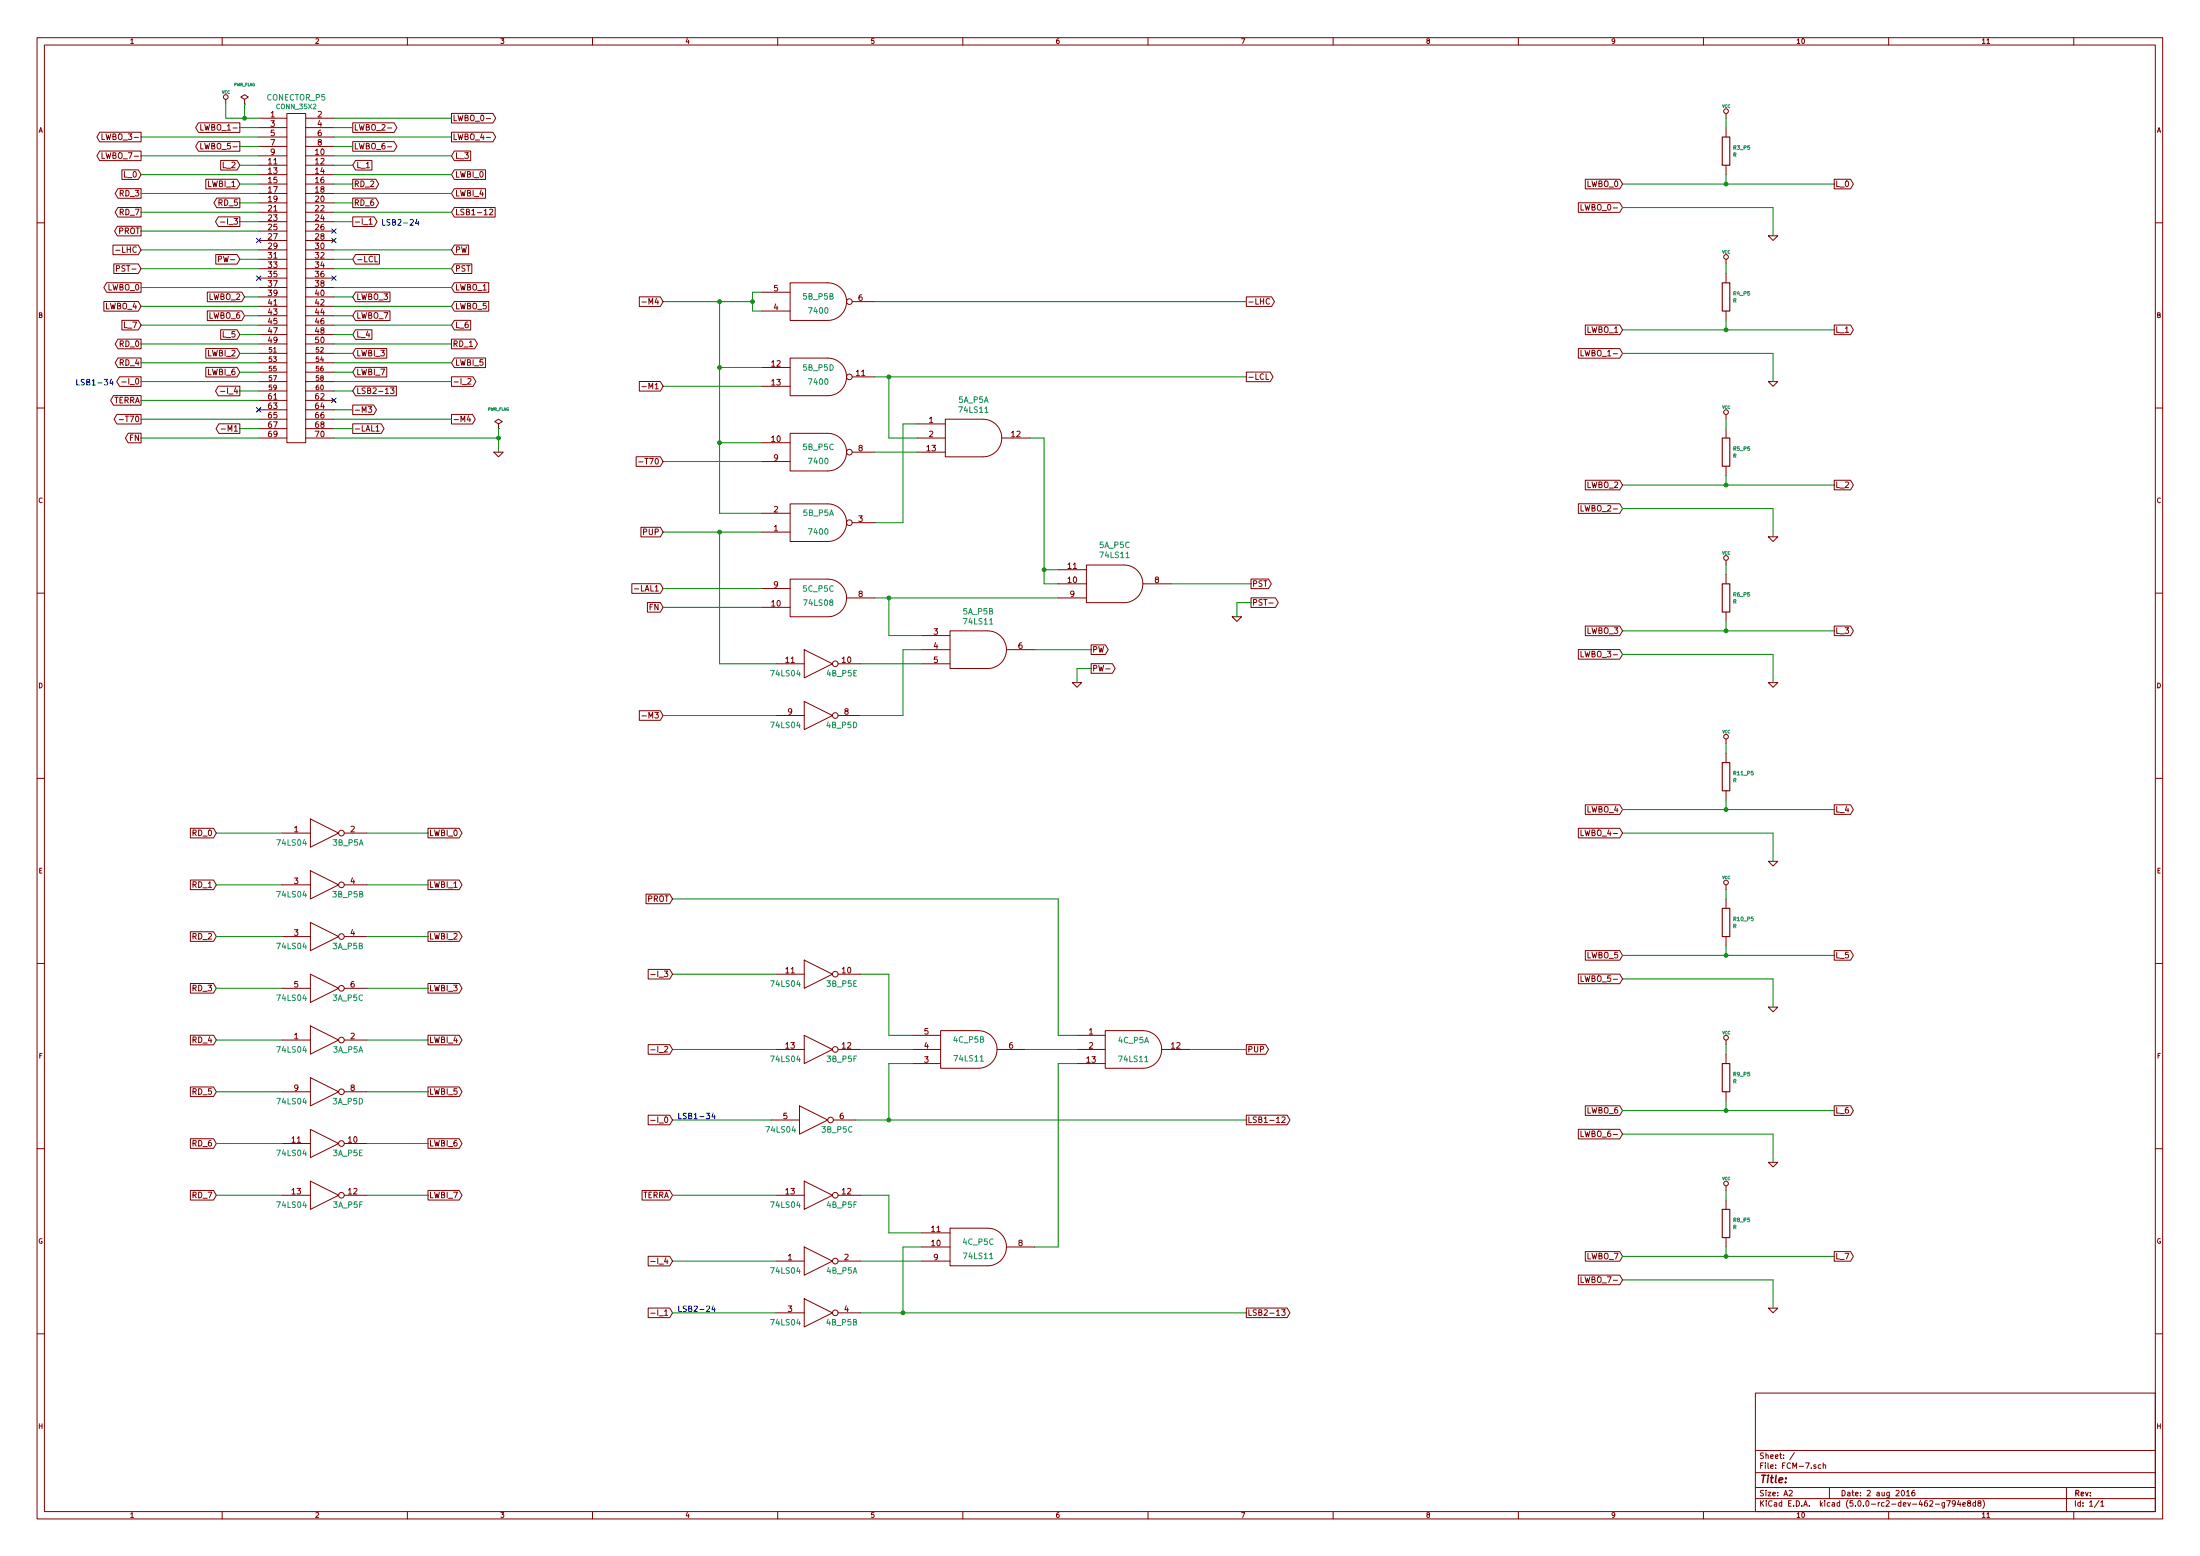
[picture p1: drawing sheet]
EESchema Schematic File Version 2
LIBS:power
LIBS:device
LIBS:transistors
LIBS:conn
LIBS:linear
LIBS:regul
LIBS:74xx
LIBS:cmos4000
LIBS:adc-dac
LIBS:memory
LIBS:xilinx
LIBS:microcontrollers
LIBS:dsp
LIBS:microchip
LIBS:analog_switches
LIBS:motorola
LIBS:texas
LIBS:intel
LIBS:audio
LIBS:interface
LIBS:digital-audio
LIBS:philips
LIBS:display
LIBS:cypress
LIBS:siliconi
LIBS:opto
LIBS:atmel
LIBS:contrib
LIBS:valves
LIBS:conn_35x2
EELAYER 25 0
EELAYER END
$Descr A2 23386 16535
encoding utf-8
Sheet 1 1
Title ""
Date "2 aug 2016"
Rev ""
Comp ""
Comment1 ""
Comment2 ""
Comment3 ""
Comment4 ""
$EndDescr
Text GLabel 7050 6250 0    60   Input ~ 0
-LAL1
Wire Wire Line
	9300 6350 11250 6350
$Comp
L 7400 5B_P5
U 1 1
P 8700 5550
F 0 "5B_P5" H 8700 5450 60  0000 C CNN
F 1 "7400" H 8700 5650 60  0000 C CNN
F 2 "" H 8700 5550 60  0000 C CNN
F 3 "" H 8700 5550 60  0000 C CNN
	1    8700 5550
	1    0    0    1   
$EndComp
Wire Wire Line
	7650 5450 8100 5450
Wire Wire Line
	7050 5650 8100 5650
Text GLabel 7050 5650 0    60   Input ~ 0
PUP
$Comp
L 7400 5B_P5
U 3 1
P 8700 4800
F 0 "5B_P5" H 8700 4750 60  0000 C CNN
F 1 "7400" H 8700 4900 60  0000 C CNN
F 2 "" H 8700 4800 60  0000 C CNN
F 3 "" H 8700 4800 60  0000 C CNN
	3    8700 4800
	1    0    0    1   
$EndComp
Wire Wire Line
	7650 4700 8100 4700
Wire Wire Line
	7050 4900 8100 4900
Text GLabel 7050 4900 0    60   Input ~ 0
-T70
$Comp
L 7400 5B_P5
U 4 1
P 8700 4000
F 0 "5B_P5" H 8700 4100 60  0000 C CNN
F 1 "7400" H 8700 3950 60  0000 C CNN
F 2 "" H 8700 4000 60  0000 C CNN
F 3 "" H 8700 4000 60  0000 C CNN
	4    8700 4000
	1    0    0    -1  
$EndComp
Wire Wire Line
	7650 3900 8100 3900
Wire Wire Line
	7050 4100 8100 4100
Text GLabel 7050 4100 0    60   Input ~ 0
-M1
Wire Wire Line
	9300 4000 13250 4000
$Comp
L 7400 5B_P5
U 2 1
P 8700 3200
F 0 "5B_P5" H 8700 3150 60  0000 C CNN
F 1 "7400" H 8700 3300 60  0000 C CNN
F 2 "" H 8700 3200 60  0000 C CNN
F 3 "" H 8700 3200 60  0000 C CNN
	2    8700 3200
	1    0    0    1   
$EndComp
Wire Wire Line
	8100 3100 8000 3100
Wire Wire Line
	8000 3100 8000 3300
Wire Wire Line
	8000 3300 8100 3300
Wire Wire Line
	7050 3200 8000 3200
Connection ~ 8000 3200
Text GLabel 13250 3200 2    60   Output ~ 0
-LHC
Text GLabel 7050 3200 0    60   Input ~ 0
-M4
Wire Wire Line
	13250 3200 9300 3200
Wire Wire Line
	7650 3200 7650 5450
Connection ~ 7650 3200
Connection ~ 7650 3900
Connection ~ 7650 4700
Wire Wire Line
	7050 6250 8100 6250
Text GLabel 7050 6450 0    60   Input ~ 0
FN
Wire Wire Line
	7050 6450 8100 6450
$Comp
L 74LS04 4B_P5
U 5 1
P 8700 7050
F 0 "4B_P5" H 8950 6950 60  0000 C CNN
F 1 "74LS04" H 8350 6950 60  0000 C CNN
F 2 "" H 8700 7050 60  0000 C CNN
F 3 "" H 8700 7050 60  0000 C CNN
	5    8700 7050
	1    0    0    -1  
$EndComp
Wire Wire Line
	8250 7050 7650 7050
Wire Wire Line
	7650 7050 7650 5650
Connection ~ 7650 5650
$Comp
L 74LS04 4B_P5
U 4 1
P 8700 7600
F 0 "4B_P5" H 8950 7500 60  0000 C CNN
F 1 "74LS04" H 8350 7500 60  0000 C CNN
F 2 "" H 8700 7600 60  0000 C CNN
F 3 "" H 8700 7600 60  0000 C CNN
	4    8700 7600
	1    0    0    -1  
$EndComp
Text GLabel 7050 7600 0    60   Input ~ 0
-M3
Wire Wire Line
	7050 7600 8250 7600
$Comp
L 74LS08 5C_P5
U 3 1
P 8700 6350
F 0 "5C_P5" H 8700 6450 60  0000 C CNN
F 1 "74LS08" H 8700 6300 60  0000 C CNN
F 2 "" H 8700 6350 60  0000 C CNN
F 3 "" H 8700 6350 60  0000 C CNN
	3    8700 6350
	1    0    0    -1  
$EndComp
$Comp
L 74LS11 5A_P5
U 1 1
P 10350 4650
F 0 "5A_P5" H 10350 5058 60  0000 C CNN
F 1 "74LS11" H 10350 4952 60  0000 C CNN
F 2 "" H 10350 4650 60  0000 C CNN
F 3 "" H 10350 4650 60  0000 C CNN
	1    10350 4650
	1    0    0    -1  
$EndComp
Text GLabel 13250 4000 2    60   Output ~ 0
-LCL
Wire Wire Line
	9300 5550 9600 5550
Wire Wire Line
	9450 4650 9450 4000
Connection ~ 9450 4000
$Comp
L 74LS11 5A_P5
U 3 1
P 11850 6200
F 0 "5A_P5" H 11850 5792 60  0000 C CNN
F 1 "74LS11" H 11850 5898 60  0000 C CNN
F 2 "" H 11850 6200 60  0000 C CNN
F 3 "" H 11850 6200 60  0000 C CNN
	3    11850 6200
	1    0    0    1   
$EndComp
Wire Wire Line
	11100 6200 11250 6200
Wire Wire Line
	11100 4650 11100 6200
Wire Wire Line
	11100 6050 11250 6050
Connection ~ 11100 6050
Wire Wire Line
	10950 4650 11100 4650
Wire Wire Line
	9750 4800 9300 4800
Wire Wire Line
	9750 4650 9450 4650
Wire Wire Line
	9600 5550 9600 4500
Wire Wire Line
	9600 4500 9750 4500
Text GLabel 13300 6200 2    60   Output ~ 0
PST
Wire Wire Line
	13300 6200 12450 6200
$Comp
L 74LS11 5A_P5
U 2 1
P 10400 6900
F 0 "5A_P5" H 10400 7308 60  0000 C CNN
F 1 "74LS11" H 10400 7202 60  0000 C CNN
F 2 "" H 10400 6900 60  0000 C CNN
F 3 "" H 10400 6900 60  0000 C CNN
	2    10400 6900
	1    0    0    -1  
$EndComp
Wire Wire Line
	9150 7050 9800 7050
Wire Wire Line
	9450 6350 9450 6750
Wire Wire Line
	9450 6750 9800 6750
Connection ~ 9450 6350
Wire Wire Line
	9800 6900 9600 6900
Wire Wire Line
	9600 6900 9600 7600
Wire Wire Line
	9600 7600 9150 7600
$Comp
L CONN_35X2 CONECTOR_P5
U 1 1
P 3150 2950
F 0 "CONECTOR_P5" H 3150 4872 60  0000 C CNN
F 1 "CONN_35X2" H 3150 4774 50  0000 C CNN
F 2 "" H 3150 3200 60  0000 C CNN
F 3 "" H 3150 3200 60  0000 C CNN
	1    3150 2950
	1    0    0    -1  
$EndComp
Text GLabel 4800 4450 2    60   Output ~ 0
-M4
Wire Wire Line
	4800 4450 3550 4450
Text GLabel 3750 4550 2    60   Output ~ 0
-LAL1
Wire Wire Line
	3750 4550 3550 4550
Text GLabel 2550 4550 0    60   Output ~ 0
-M1
Wire Wire Line
	2550 4550 2750 4550
Text GLabel 1500 4450 0    60   Output ~ 0
-T70
Wire Wire Line
	1500 4450 2750 4450
Text GLabel 1500 4650 0    60   Output ~ 0
FN
Wire Wire Line
	1500 4650 2750 4650
Text GLabel 3750 4350 2    60   Output ~ 0
-M3
Wire Wire Line
	3550 4350 3750 4350
Text GLabel 1500 3650 0    60   Output ~ 0
RD_0
Wire Wire Line
	1500 3650 2750 3650
Text GLabel 2550 4150 0    60   Output ~ 0
-I_4
Text GLabel 2550 3950 0    60   Input ~ 0
LWBI_6
Text GLabel 2550 3750 0    60   Input ~ 0
LWBI_2
Text GLabel 1500 4250 0    60   Output ~ 0
TERRA
Wire Wire Line
	1500 4250 2750 4250
Wire Wire Line
	2750 4150 2550 4150
Wire Wire Line
	2750 3950 2550 3950
Wire Wire Line
	2550 3750 2750 3750
Text GLabel 1500 4050 0    60   Output ~ 0
-I_0
Wire Wire Line
	1500 4050 2750 4050
Text GLabel 1500 3850 0    60   Output ~ 0
RD_4
Wire Wire Line
	1500 3850 2750 3850
Text GLabel 2550 3550 0    60   Input ~ 0
L_5
Wire Wire Line
	2550 3550 2750 3550
Text GLabel 1500 3450 0    60   Input ~ 0
L_7
Wire Wire Line
	1500 3450 2750 3450
Text GLabel 1500 3050 0    60   Output ~ 0
LWBO_0
Wire Wire Line
	1500 3050 2750 3050
Text GLabel 1500 2850 0    60   Input ~ 0
PST-
Wire Wire Line
	1500 2850 2750 2850
Text GLabel 2550 2750 0    60   Input ~ 0
PW-
Wire Wire Line
	2550 2750 2750 2750
Text GLabel 1500 2650 0    60   Input ~ 0
-LHC
Wire Wire Line
	1500 2650 2750 2650
Text GLabel 1500 2450 0    60   Output ~ 0
PROT
Wire Wire Line
	1500 2450 2750 2450
Text GLabel 2550 2350 0    60   Output ~ 0
-I_3
Wire Wire Line
	2550 2350 2750 2350
Text GLabel 1500 2250 0    60   Output ~ 0
RD_7
Wire Wire Line
	1500 2250 2750 2250
Text GLabel 2550 2150 0    60   Output ~ 0
RD_5
Wire Wire Line
	2550 2150 2750 2150
Text GLabel 1500 2050 0    60   Output ~ 0
RD_3
Wire Wire Line
	1500 2050 2750 2050
Text GLabel 2550 1950 0    60   Input ~ 0
LWBI_1
Wire Wire Line
	2550 1950 2750 1950
Text GLabel 1500 1850 0    60   Input ~ 0
L_0
Wire Wire Line
	1500 1850 2750 1850
Text GLabel 2550 1750 0    60   Input ~ 0
L_2
Wire Wire Line
	2550 1750 2750 1750
Text GLabel 1500 1650 0    60   Output ~ 0
LWBO_7-
Wire Wire Line
	1500 1650 2750 1650
Text GLabel 2550 1550 0    60   Output ~ 0
LWBO_5-
Wire Wire Line
	2550 1550 2750 1550
Text GLabel 1500 1450 0    60   Output ~ 0
LWBO_3-
Wire Wire Line
	1500 1450 2750 1450
Text GLabel 2550 1350 0    60   Output ~ 0
LWBO_1-
Wire Wire Line
	2550 1350 2750 1350
Text GLabel 3750 4150 2    60   Input ~ 0
LSB2-13
Wire Wire Line
	3750 4150 3550 4150
Text GLabel 4800 4050 2    60   Output ~ 0
-I_2
Wire Wire Line
	4800 4050 3550 4050
Text GLabel 3750 3950 2    60   Input ~ 0
LWBI_7
Wire Wire Line
	3750 3950 3550 3950
Text GLabel 4800 3850 2    60   Input ~ 0
LWBI_5
Wire Wire Line
	4800 3850 3550 3850
Text GLabel 3750 3750 2    60   Input ~ 0
LWBI_3
Wire Wire Line
	3750 3750 3550 3750
Text GLabel 4800 3650 2    60   Output ~ 0
RD_1
Wire Wire Line
	4800 3650 3550 3650
Text GLabel 3750 3550 2    60   Input ~ 0
L_4
Wire Wire Line
	3750 3550 3550 3550
Text GLabel 4800 3450 2    60   Input ~ 0
L_6
Wire Wire Line
	4800 3450 3550 3450
Text GLabel 4800 2850 2    60   Input ~ 0
PST
Wire Wire Line
	4800 2850 3550 2850
Text GLabel 3750 2750 2    60   Input ~ 0
-LCL
Wire Wire Line
	3750 2750 3550 2750
Text GLabel 4800 2650 2    60   Input ~ 0
PW
Wire Wire Line
	4800 2650 3550 2650
Text GLabel 3750 2350 2    60   Output ~ 0
-I_1
Wire Wire Line
	3750 2350 3550 2350
Text GLabel 4800 2250 2    60   Input ~ 0
LSB1-12
Wire Wire Line
	4800 2250 3550 2250
Text GLabel 3750 2150 2    60   Output ~ 0
RD_6
Wire Wire Line
	3750 2150 3550 2150
Text GLabel 4800 2050 2    60   Input ~ 0
LWBI_4
Wire Wire Line
	4800 2050 3550 2050
Text GLabel 3750 1950 2    60   Output ~ 0
RD_2
Wire Wire Line
	3750 1950 3550 1950
Text GLabel 4800 1850 2    60   Input ~ 0
LWBI_0
Wire Wire Line
	4800 1850 3550 1850
Text GLabel 3750 1750 2    60   Input ~ 0
L_1
Wire Wire Line
	3750 1750 3550 1750
Text GLabel 4800 1650 2    60   Input ~ 0
L_3
Wire Wire Line
	4800 1650 3550 1650
Text GLabel 3750 1550 2    60   Output ~ 0
LWBO_6-
Wire Wire Line
	3750 1550 3550 1550
Text GLabel 4800 1450 2    60   Output ~ 0
LWBO_4-
Wire Wire Line
	4800 1450 3550 1450
Text GLabel 3750 1350 2    60   Output ~ 0
LWBO_2-
Wire Wire Line
	3750 1350 3550 1350
Text GLabel 4800 1250 2    60   Output ~ 0
LWBO_0-
Wire Wire Line
	4800 1250 3550 1250
Text Notes 800  4100 0    60   ~ 0
LSB1-34
Text Notes 4050 2400 0    60   ~ 0
LSB2-24
NoConn ~ 3550 2550
NoConn ~ 2750 2550
NoConn ~ 2750 2950
NoConn ~ 3550 2950
NoConn ~ 3550 2450
NoConn ~ 3550 4250
NoConn ~ 2750 4350
Text GLabel 13300 6400 2    60   Output ~ 0
PST-
$Comp
L GND #PWR01
U 1 1
P 13150 6550
F 0 "#PWR01" H 13150 6550 30  0001 C CNN
F 1 "GND" H 13150 6480 30  0001 C CNN
F 2 "" H 13150 6550 60  0001 C CNN
F 3 "" H 13150 6550 60  0001 C CNN
	1    13150 6550
	1    0    0    -1  
$EndComp
Wire Wire Line
	13300 6400 13150 6400
Wire Wire Line
	13150 6400 13150 6550
Text GLabel 11600 6900 2    60   Output ~ 0
PW
Wire Wire Line
	11600 6900 11000 6900
Text GLabel 11600 7100 2    60   Output ~ 0
PW-
$Comp
L GND #PWR02
U 1 1
P 11450 7250
F 0 "#PWR02" H 11450 7250 30  0001 C CNN
F 1 "GND" H 11450 7180 30  0001 C CNN
F 2 "" H 11450 7250 60  0001 C CNN
F 3 "" H 11450 7250 60  0001 C CNN
	1    11450 7250
	1    0    0    -1  
$EndComp
Wire Wire Line
	11600 7100 11450 7100
Wire Wire Line
	11450 7100 11450 7250
$Comp
L 74LS04 3B_P5
U 1 1
P 3450 8850
F 0 "3B_P5" H 3700 8750 60  0000 C CNN
F 1 "74LS04" H 3100 8750 60  0000 C CNN
F 2 "" H 3450 8850 60  0000 C CNN
F 3 "" H 3450 8850 60  0000 C CNN
	1    3450 8850
	1    0    0    -1  
$EndComp
Text GLabel 2300 8850 0    60   Input ~ 0
RD_0
Wire Wire Line
	2300 8850 3000 8850
Text GLabel 4550 8850 2    60   Output ~ 0
LWBI_0
Wire Wire Line
	3900 8850 4550 8850
$Comp
L 74LS04 3B_P5
U 2 1
P 3450 9400
F 0 "3B_P5" H 3700 9300 60  0000 C CNN
F 1 "74LS04" H 3100 9300 60  0000 C CNN
F 2 "" H 3450 9400 60  0000 C CNN
F 3 "" H 3450 9400 60  0000 C CNN
	2    3450 9400
	1    0    0    -1  
$EndComp
Text GLabel 2300 9400 0    60   Input ~ 0
RD_1
Wire Wire Line
	2300 9400 3000 9400
Text GLabel 4550 9400 2    60   Output ~ 0
LWBI_1
Wire Wire Line
	3900 9400 4550 9400
$Comp
L 74LS04 3A_P5
U 2 1
P 3450 9950
F 0 "3A_P5" H 3700 9850 60  0000 C CNN
F 1 "74LS04" H 3100 9850 60  0000 C CNN
F 2 "" H 3450 9950 60  0000 C CNN
F 3 "" H 3450 9950 60  0000 C CNN
	2    3450 9950
	1    0    0    -1  
$EndComp
Text GLabel 2300 9950 0    60   Input ~ 0
RD_2
Wire Wire Line
	2300 9950 3000 9950
Text GLabel 4550 9950 2    60   Output ~ 0
LWBI_2
Wire Wire Line
	3900 9950 4550 9950
$Comp
L 74LS04 3A_P5
U 3 1
P 3450 10500
F 0 "3A_P5" H 3700 10400 60  0000 C CNN
F 1 "74LS04" H 3100 10400 60  0000 C CNN
F 2 "" H 3450 10500 60  0000 C CNN
F 3 "" H 3450 10500 60  0000 C CNN
	3    3450 10500
	1    0    0    -1  
$EndComp
Text GLabel 2300 10500 0    60   Input ~ 0
RD_3
Wire Wire Line
	2300 10500 3000 10500
Text GLabel 4550 10500 2    60   Output ~ 0
LWBI_3
Wire Wire Line
	3900 10500 4550 10500
$Comp
L 74LS04 3A_P5
U 1 1
P 3450 11050
F 0 "3A_P5" H 3700 10950 60  0000 C CNN
F 1 "74LS04" H 3100 10950 60  0000 C CNN
F 2 "" H 3450 11050 60  0000 C CNN
F 3 "" H 3450 11050 60  0000 C CNN
	1    3450 11050
	1    0    0    -1  
$EndComp
Text GLabel 2300 11050 0    60   Input ~ 0
RD_4
Wire Wire Line
	2300 11050 3000 11050
Text GLabel 4550 11050 2    60   Output ~ 0
LWBI_4
Wire Wire Line
	3900 11050 4550 11050
$Comp
L 74LS04 3A_P5
U 4 1
P 3450 11600
F 0 "3A_P5" H 3700 11500 60  0000 C CNN
F 1 "74LS04" H 3100 11500 60  0000 C CNN
F 2 "" H 3450 11600 60  0000 C CNN
F 3 "" H 3450 11600 60  0000 C CNN
	4    3450 11600
	1    0    0    -1  
$EndComp
Text GLabel 2300 11600 0    60   Input ~ 0
RD_5
Wire Wire Line
	2300 11600 3000 11600
Text GLabel 4550 11600 2    60   Output ~ 0
LWBI_5
Wire Wire Line
	3900 11600 4550 11600
$Comp
L 74LS04 3A_P5
U 5 1
P 3450 12150
F 0 "3A_P5" H 3700 12050 60  0000 C CNN
F 1 "74LS04" H 3100 12050 60  0000 C CNN
F 2 "" H 3450 12150 60  0000 C CNN
F 3 "" H 3450 12150 60  0000 C CNN
	5    3450 12150
	1    0    0    -1  
$EndComp
Text GLabel 2300 12150 0    60   Input ~ 0
RD_6
Wire Wire Line
	2300 12150 3000 12150
Text GLabel 4550 12150 2    60   Output ~ 0
LWBI_6
Wire Wire Line
	3900 12150 4550 12150
$Comp
L 74LS04 3A_P5
U 6 1
P 3450 12700
F 0 "3A_P5" H 3700 12600 60  0000 C CNN
F 1 "74LS04" H 3100 12600 60  0000 C CNN
F 2 "" H 3450 12700 60  0000 C CNN
F 3 "" H 3450 12700 60  0000 C CNN
	6    3450 12700
	1    0    0    -1  
$EndComp
Text GLabel 2300 12700 0    60   Input ~ 0
RD_7
Wire Wire Line
	2300 12700 3000 12700
Text GLabel 4550 12700 2    60   Output ~ 0
LWBI_7
Wire Wire Line
	3900 12700 4550 12700
Text GLabel 17250 1950 0    60   Input ~ 0
LWBO_0
Wire Wire Line
	17250 1950 19500 1950
Text GLabel 19500 1950 2    60   Output ~ 0
L_0
Text GLabel 17250 2200 0    60   Input ~ 0
LWBO_0-
Wire Wire Line
	17250 2200 18850 2200
$Comp
L R R3_P5
U 1 1
P 18350 1600
F 0 "R3_P5" H 18421 1638 40  0000 L CNN
F 1 "R" H 18421 1562 40  0000 L CNN
F 2 "" V 18280 1600 30  0000 C CNN
F 3 "" H 18350 1600 30  0000 C CNN
	1    18350 1600
	1    0    0    -1  
$EndComp
$Comp
L VCC #PWR03
U 1 1
P 18350 1250
F 0 "#PWR03" H 18350 1350 30  0001 C CNN
F 1 "VCC" H 18353 1378 30  0000 C CNN
F 2 "" H 18350 1250 60  0001 C CNN
F 3 "" H 18350 1250 60  0001 C CNN
	1    18350 1250
	1    0    0    -1  
$EndComp
Wire Wire Line
	18350 1250 18350 1350
Wire Wire Line
	18350 1850 18350 1950
Connection ~ 18350 1950
$Comp
L GND #PWR04
U 1 1
P 18850 2500
F 0 "#PWR04" H 18850 2500 30  0001 C CNN
F 1 "GND" H 18850 2430 30  0001 C CNN
F 2 "" H 18850 2500 60  0001 C CNN
F 3 "" H 18850 2500 60  0001 C CNN
	1    18850 2500
	1    0    0    -1  
$EndComp
Wire Wire Line
	18850 2200 18850 2500
Text GLabel 17250 3500 0    60   Input ~ 0
LWBO_1
Wire Wire Line
	17250 3500 19500 3500
Text GLabel 19500 3500 2    60   Output ~ 0
L_1
Text GLabel 17250 3750 0    60   Input ~ 0
LWBO_1-
Wire Wire Line
	17250 3750 18850 3750
$Comp
L R R4_P5
U 1 1
P 18350 3150
F 0 "R4_P5" H 18421 3188 40  0000 L CNN
F 1 "R" H 18421 3112 40  0000 L CNN
F 2 "" V 18280 3150 30  0000 C CNN
F 3 "" H 18350 3150 30  0000 C CNN
	1    18350 3150
	1    0    0    -1  
$EndComp
$Comp
L VCC #PWR05
U 1 1
P 18350 2800
F 0 "#PWR05" H 18350 2900 30  0001 C CNN
F 1 "VCC" H 18353 2928 30  0000 C CNN
F 2 "" H 18350 2800 60  0001 C CNN
F 3 "" H 18350 2800 60  0001 C CNN
	1    18350 2800
	1    0    0    -1  
$EndComp
Wire Wire Line
	18350 2800 18350 2900
Wire Wire Line
	18350 3400 18350 3500
Connection ~ 18350 3500
$Comp
L GND #PWR06
U 1 1
P 18850 4050
F 0 "#PWR06" H 18850 4050 30  0001 C CNN
F 1 "GND" H 18850 3980 30  0001 C CNN
F 2 "" H 18850 4050 60  0001 C CNN
F 3 "" H 18850 4050 60  0001 C CNN
	1    18850 4050
	1    0    0    -1  
$EndComp
Wire Wire Line
	18850 3750 18850 4050
Text GLabel 17250 5150 0    60   Input ~ 0
LWBO_2
Wire Wire Line
	17250 5150 19500 5150
Text GLabel 19500 5150 2    60   Output ~ 0
L_2
Text GLabel 17250 5400 0    60   Input ~ 0
LWBO_2-
Wire Wire Line
	17250 5400 18850 5400
$Comp
L R R5_P5
U 1 1
P 18350 4800
F 0 "R5_P5" H 18421 4838 40  0000 L CNN
F 1 "R" H 18421 4762 40  0000 L CNN
F 2 "" V 18280 4800 30  0000 C CNN
F 3 "" H 18350 4800 30  0000 C CNN
	1    18350 4800
	1    0    0    -1  
$EndComp
$Comp
L VCC #PWR07
U 1 1
P 18350 4450
F 0 "#PWR07" H 18350 4550 30  0001 C CNN
F 1 "VCC" H 18353 4578 30  0000 C CNN
F 2 "" H 18350 4450 60  0001 C CNN
F 3 "" H 18350 4450 60  0001 C CNN
	1    18350 4450
	1    0    0    -1  
$EndComp
Wire Wire Line
	18350 4450 18350 4550
Wire Wire Line
	18350 5050 18350 5150
Connection ~ 18350 5150
$Comp
L GND #PWR08
U 1 1
P 18850 5700
F 0 "#PWR08" H 18850 5700 30  0001 C CNN
F 1 "GND" H 18850 5630 30  0001 C CNN
F 2 "" H 18850 5700 60  0001 C CNN
F 3 "" H 18850 5700 60  0001 C CNN
	1    18850 5700
	1    0    0    -1  
$EndComp
Wire Wire Line
	18850 5400 18850 5700
Text GLabel 17250 6700 0    60   Input ~ 0
LWBO_3
Wire Wire Line
	17250 6700 19500 6700
Text GLabel 19500 6700 2    60   Output ~ 0
L_3
Text GLabel 17250 6950 0    60   Input ~ 0
LWBO_3-
Wire Wire Line
	17250 6950 18850 6950
$Comp
L R R6_P5
U 1 1
P 18350 6350
F 0 "R6_P5" H 18421 6388 40  0000 L CNN
F 1 "R" H 18421 6312 40  0000 L CNN
F 2 "" V 18280 6350 30  0000 C CNN
F 3 "" H 18350 6350 30  0000 C CNN
	1    18350 6350
	1    0    0    -1  
$EndComp
$Comp
L VCC #PWR09
U 1 1
P 18350 6000
F 0 "#PWR09" H 18350 6100 30  0001 C CNN
F 1 "VCC" H 18353 6128 30  0000 C CNN
F 2 "" H 18350 6000 60  0001 C CNN
F 3 "" H 18350 6000 60  0001 C CNN
	1    18350 6000
	1    0    0    -1  
$EndComp
Wire Wire Line
	18350 6000 18350 6100
Wire Wire Line
	18350 6600 18350 6700
Connection ~ 18350 6700
$Comp
L GND #PWR010
U 1 1
P 18850 7250
F 0 "#PWR010" H 18850 7250 30  0001 C CNN
F 1 "GND" H 18850 7180 30  0001 C CNN
F 2 "" H 18850 7250 60  0001 C CNN
F 3 "" H 18850 7250 60  0001 C CNN
	1    18850 7250
	1    0    0    -1  
$EndComp
Wire Wire Line
	18850 6950 18850 7250
Text GLabel 17250 8600 0    60   Input ~ 0
LWBO_4
Wire Wire Line
	17250 8600 19500 8600
Text GLabel 19500 8600 2    60   Output ~ 0
L_4
Text GLabel 17250 8850 0    60   Input ~ 0
LWBO_4-
Wire Wire Line
	17250 8850 18850 8850
$Comp
L R R11_P5
U 1 1
P 18350 8250
F 0 "R11_P5" H 18421 8288 40  0000 L CNN
F 1 "R" H 18421 8212 40  0000 L CNN
F 2 "" V 18280 8250 30  0000 C CNN
F 3 "" H 18350 8250 30  0000 C CNN
	1    18350 8250
	1    0    0    -1  
$EndComp
$Comp
L VCC #PWR011
U 1 1
P 18350 7900
F 0 "#PWR011" H 18350 8000 30  0001 C CNN
F 1 "VCC" H 18353 8028 30  0000 C CNN
F 2 "" H 18350 7900 60  0001 C CNN
F 3 "" H 18350 7900 60  0001 C CNN
	1    18350 7900
	1    0    0    -1  
$EndComp
Wire Wire Line
	18350 7900 18350 8000
Wire Wire Line
	18350 8500 18350 8600
Connection ~ 18350 8600
$Comp
L GND #PWR012
U 1 1
P 18850 9150
F 0 "#PWR012" H 18850 9150 30  0001 C CNN
F 1 "GND" H 18850 9080 30  0001 C CNN
F 2 "" H 18850 9150 60  0001 C CNN
F 3 "" H 18850 9150 60  0001 C CNN
	1    18850 9150
	1    0    0    -1  
$EndComp
Wire Wire Line
	18850 8850 18850 9150
Text GLabel 17250 10150 0    60   Input ~ 0
LWBO_5
Wire Wire Line
	17250 10150 19500 10150
Text GLabel 19500 10150 2    60   Output ~ 0
L_5
Text GLabel 17250 10400 0    60   Input ~ 0
LWBO_5-
Wire Wire Line
	17250 10400 18850 10400
$Comp
L R R10_P5
U 1 1
P 18350 9800
F 0 "R10_P5" H 18421 9838 40  0000 L CNN
F 1 "R" H 18421 9762 40  0000 L CNN
F 2 "" V 18280 9800 30  0000 C CNN
F 3 "" H 18350 9800 30  0000 C CNN
	1    18350 9800
	1    0    0    -1  
$EndComp
$Comp
L VCC #PWR013
U 1 1
P 18350 9450
F 0 "#PWR013" H 18350 9550 30  0001 C CNN
F 1 "VCC" H 18353 9578 30  0000 C CNN
F 2 "" H 18350 9450 60  0001 C CNN
F 3 "" H 18350 9450 60  0001 C CNN
	1    18350 9450
	1    0    0    -1  
$EndComp
Wire Wire Line
	18350 9450 18350 9550
Wire Wire Line
	18350 10050 18350 10150
Connection ~ 18350 10150
$Comp
L GND #PWR014
U 1 1
P 18850 10700
F 0 "#PWR014" H 18850 10700 30  0001 C CNN
F 1 "GND" H 18850 10630 30  0001 C CNN
F 2 "" H 18850 10700 60  0001 C CNN
F 3 "" H 18850 10700 60  0001 C CNN
	1    18850 10700
	1    0    0    -1  
$EndComp
Wire Wire Line
	18850 10400 18850 10700
Text GLabel 17250 11800 0    60   Input ~ 0
LWBO_6
Wire Wire Line
	17250 11800 19500 11800
Text GLabel 19500 11800 2    60   Output ~ 0
L_6
Text GLabel 17250 12050 0    60   Input ~ 0
LWBO_6-
Wire Wire Line
	17250 12050 18850 12050
$Comp
L R R9_P5
U 1 1
P 18350 11450
F 0 "R9_P5" H 18421 11488 40  0000 L CNN
F 1 "R" H 18421 11412 40  0000 L CNN
F 2 "" V 18280 11450 30  0000 C CNN
F 3 "" H 18350 11450 30  0000 C CNN
	1    18350 11450
	1    0    0    -1  
$EndComp
$Comp
L VCC #PWR015
U 1 1
P 18350 11100
F 0 "#PWR015" H 18350 11200 30  0001 C CNN
F 1 "VCC" H 18353 11228 30  0000 C CNN
F 2 "" H 18350 11100 60  0001 C CNN
F 3 "" H 18350 11100 60  0001 C CNN
	1    18350 11100
	1    0    0    -1  
$EndComp
Wire Wire Line
	18350 11100 18350 11200
Wire Wire Line
	18350 11700 18350 11800
Connection ~ 18350 11800
$Comp
L GND #PWR016
U 1 1
P 18850 12350
F 0 "#PWR016" H 18850 12350 30  0001 C CNN
F 1 "GND" H 18850 12280 30  0001 C CNN
F 2 "" H 18850 12350 60  0001 C CNN
F 3 "" H 18850 12350 60  0001 C CNN
	1    18850 12350
	1    0    0    -1  
$EndComp
Wire Wire Line
	18850 12050 18850 12350
Text GLabel 17250 13350 0    60   Input ~ 0
LWBO_7
Wire Wire Line
	17250 13350 19500 13350
Text GLabel 19500 13350 2    60   Output ~ 0
L_7
Text GLabel 17250 13600 0    60   Input ~ 0
LWBO_7-
Wire Wire Line
	17250 13600 18850 13600
$Comp
L R R8_P5
U 1 1
P 18350 13000
F 0 "R8_P5" H 18421 13038 40  0000 L CNN
F 1 "R" H 18421 12962 40  0000 L CNN
F 2 "" V 18280 13000 30  0000 C CNN
F 3 "" H 18350 13000 30  0000 C CNN
	1    18350 13000
	1    0    0    -1  
$EndComp
$Comp
L VCC #PWR017
U 1 1
P 18350 12650
F 0 "#PWR017" H 18350 12750 30  0001 C CNN
F 1 "VCC" H 18353 12778 30  0000 C CNN
F 2 "" H 18350 12650 60  0001 C CNN
F 3 "" H 18350 12650 60  0001 C CNN
	1    18350 12650
	1    0    0    -1  
$EndComp
Wire Wire Line
	18350 12650 18350 12750
Wire Wire Line
	18350 13250 18350 13350
Connection ~ 18350 13350
$Comp
L GND #PWR018
U 1 1
P 18850 13900
F 0 "#PWR018" H 18850 13900 30  0001 C CNN
F 1 "GND" H 18850 13830 30  0001 C CNN
F 2 "" H 18850 13900 60  0001 C CNN
F 3 "" H 18850 13900 60  0001 C CNN
	1    18850 13900
	1    0    0    -1  
$EndComp
Wire Wire Line
	18850 13600 18850 13900
Text GLabel 7150 12700 0    60   Input ~ 0
TERRA
Wire Wire Line
	9150 12700 9450 12700
Wire Wire Line
	7150 11900 8200 11900
Text GLabel 7150 11900 0    60   Input ~ 0
-I_0
Wire Wire Line
	7150 11150 8250 11150
Text GLabel 7150 11150 0    60   Input ~ 0
-I_2
Wire Wire Line
	7150 10350 8250 10350
Text GLabel 7150 10350 0    60   Input ~ 0
-I_3
Wire Wire Line
	9150 10350 9450 10350
Wire Wire Line
	7150 9550 11250 9550
Text GLabel 7150 9550 0    60   Input ~ 0
PROT
Wire Wire Line
	7150 12700 8250 12700
$Comp
L 74LS04 4B_P5
U 1 1
P 8700 13400
F 0 "4B_P5" H 8950 13300 60  0000 C CNN
F 1 "74LS04" H 8350 13300 60  0000 C CNN
F 2 "" H 8700 13400 60  0000 C CNN
F 3 "" H 8700 13400 60  0000 C CNN
	1    8700 13400
	1    0    0    -1  
$EndComp
Wire Wire Line
	7150 13400 8250 13400
$Comp
L 74LS04 4B_P5
U 2 1
P 8700 13950
F 0 "4B_P5" H 8950 13850 60  0000 C CNN
F 1 "74LS04" H 8350 13850 60  0000 C CNN
F 2 "" H 8700 13950 60  0000 C CNN
F 3 "" H 8700 13950 60  0000 C CNN
	2    8700 13950
	1    0    0    -1  
$EndComp
Text GLabel 7150 13950 0    60   Input ~ 0
-I_1
Wire Wire Line
	7150 13950 8250 13950
$Comp
L 74LS11 4C_P5
U 2 1
P 10300 11150
F 0 "4C_P5" H 10300 11050 60  0000 C CNN
F 1 "74LS11" H 10300 11250 60  0000 C CNN
F 2 "" H 10300 11150 60  0000 C CNN
F 3 "" H 10300 11150 60  0000 C CNN
	2    10300 11150
	1    0    0    1   
$EndComp
Wire Wire Line
	9100 11900 13250 11900
Wire Wire Line
	9450 10350 9450 11000
$Comp
L 74LS11 4C_P5
U 1 1
P 12050 11150
F 0 "4C_P5" H 12050 11250 60  0000 C CNN
F 1 "74LS11" H 12050 11050 60  0000 C CNN
F 2 "" H 12050 11150 60  0000 C CNN
F 3 "" H 12050 11150 60  0000 C CNN
	1    12050 11150
	1    0    0    -1  
$EndComp
Wire Wire Line
	10900 11150 11450 11150
Text GLabel 13250 11150 2    60   Output ~ 0
PUP
Wire Wire Line
	13250 11150 12650 11150
$Comp
L 74LS11 4C_P5
U 3 1
P 10400 13250
F 0 "4C_P5" H 10400 13200 60  0000 C CNN
F 1 "74LS11" H 10400 13350 60  0000 C CNN
F 2 "" H 10400 13250 60  0000 C CNN
F 3 "" H 10400 13250 60  0000 C CNN
	3    10400 13250
	1    0    0    1   
$EndComp
Wire Wire Line
	9150 13400 9800 13400
Wire Wire Line
	9450 12700 9450 13100
Wire Wire Line
	9450 13100 9800 13100
Wire Wire Line
	9800 13250 9600 13250
Wire Wire Line
	9600 13250 9600 13950
Wire Wire Line
	9150 13950 13250 13950
Text GLabel 13250 13950 2    60   Output ~ 0
LSB2-13
Connection ~ 9600 13950
Text GLabel 13250 11900 2    60   Output ~ 0
LSB1-12
$Comp
L 74LS04 4B_P5
U 6 1
P 8700 12700
F 0 "4B_P5" H 8950 12600 60  0000 C CNN
F 1 "74LS04" H 8350 12600 60  0000 C CNN
F 2 "" H 8700 12700 60  0000 C CNN
F 3 "" H 8700 12700 60  0000 C CNN
	6    8700 12700
	1    0    0    -1  
$EndComp
$Comp
L 74LS04 3B_P5
U 3 1
P 8650 11900
F 0 "3B_P5" H 8900 11800 60  0000 C CNN
F 1 "74LS04" H 8300 11800 60  0000 C CNN
F 2 "" H 8650 11900 60  0000 C CNN
F 3 "" H 8650 11900 60  0000 C CNN
	3    8650 11900
	1    0    0    -1  
$EndComp
$Comp
L 74LS04 3B_P5
U 6 1
P 8700 11150
F 0 "3B_P5" H 8950 11050 60  0000 C CNN
F 1 "74LS04" H 8350 11050 60  0000 C CNN
F 2 "" H 8700 11150 60  0000 C CNN
F 3 "" H 8700 11150 60  0000 C CNN
	6    8700 11150
	1    0    0    -1  
$EndComp
$Comp
L 74LS04 3B_P5
U 5 1
P 8700 10350
F 0 "3B_P5" H 8950 10250 60  0000 C CNN
F 1 "74LS04" H 8350 10250 60  0000 C CNN
F 2 "" H 8700 10350 60  0000 C CNN
F 3 "" H 8700 10350 60  0000 C CNN
	5    8700 10350
	1    0    0    -1  
$EndComp
Wire Wire Line
	11250 9550 11250 11000
Wire Wire Line
	9700 11150 9150 11150
Wire Wire Line
	9450 11000 9700 11000
Wire Wire Line
	11250 11000 11450 11000
Wire Wire Line
	11000 13250 11250 13250
Wire Wire Line
	11250 13250 11250 11300
Wire Wire Line
	11250 11300 11450 11300
Text Notes 7200 11900 0    60   ~ 0
LSB1-34
Text GLabel 7150 13400 0    60   Input ~ 0
-I_4
Text Notes 7200 13950 0    60   ~ 0
LSB2-24
Wire Wire Line
	9700 11300 9450 11300
Wire Wire Line
	9450 11300 9450 11900
Connection ~ 9450 11900
$Comp
L PWR_FLAG #FLG019
U 1 1
P 5300 4550
F 0 "#FLG019" H 5300 4645 30  0001 C CNN
F 1 "PWR_FLAG" H 5300 4758 30  0000 C CNN
F 2 "" H 5300 4550 60  0001 C CNN
F 3 "" H 5300 4550 60  0001 C CNN
	1    5300 4550
	1    0    0    -1  
$EndComp
$Comp
L GND #PWR020
U 1 1
P 5300 4800
F 0 "#PWR020" H 5300 4800 30  0001 C CNN
F 1 "GND" H 5300 4730 30  0001 C CNN
F 2 "" H 5300 4800 60  0001 C CNN
F 3 "" H 5300 4800 60  0001 C CNN
	1    5300 4800
	1    0    0    -1  
$EndComp
Wire Wire Line
	5300 4550 5300 4800
Wire Wire Line
	3550 4650 5300 4650
Connection ~ 5300 4650
$Comp
L PWR_FLAG #FLG021
U 1 1
P 2600 1100
F 0 "#FLG021" H 2600 1195 30  0001 C CNN
F 1 "PWR_FLAG" H 2600 1308 30  0000 C CNN
F 2 "" H 2600 1100 60  0001 C CNN
F 3 "" H 2600 1100 60  0001 C CNN
	1    2600 1100
	1    0    0    -1  
$EndComp
$Comp
L VCC #PWR022
U 1 1
P 2400 1100
F 0 "#PWR022" H 2400 1200 30  0001 C CNN
F 1 "VCC" H 2403 1228 30  0000 C CNN
F 2 "" H 2400 1100 60  0001 C CNN
F 3 "" H 2400 1100 60  0001 C CNN
	1    2400 1100
	1    0    0    -1  
$EndComp
Wire Wire Line
	2400 1250 2750 1250
Wire Wire Line
	2600 1250 2600 1100
Wire Wire Line
	2400 1250 2400 1100
Connection ~ 2600 1250
Text GLabel 4800 3050 2    60   Input ~ 0
LWBO_1
Wire Wire Line
	3550 3050 4800 3050
Text GLabel 4800 3250 2    60   Input ~ 0
LWBO_5
Text GLabel 3750 3150 2    60   Input ~ 0
LWBO_3
Text GLabel 3750 3350 2    60   Input ~ 0
LWBO_7
Wire Wire Line
	3750 3150 3550 3150
Wire Wire Line
	3550 3250 4800 3250
Wire Wire Line
	3750 3350 3550 3350
Text GLabel 2600 3150 0    60   Input ~ 0
LWBO_2
Text GLabel 2600 3350 0    60   Input ~ 0
LWBO_6
Text GLabel 1500 3250 0    60   Input ~ 0
LWBO_4
Wire Wire Line
	2600 3350 2750 3350
Wire Wire Line
	2750 3250 1500 3250
Wire Wire Line
	2600 3150 2750 3150
$EndSCHEMATC
